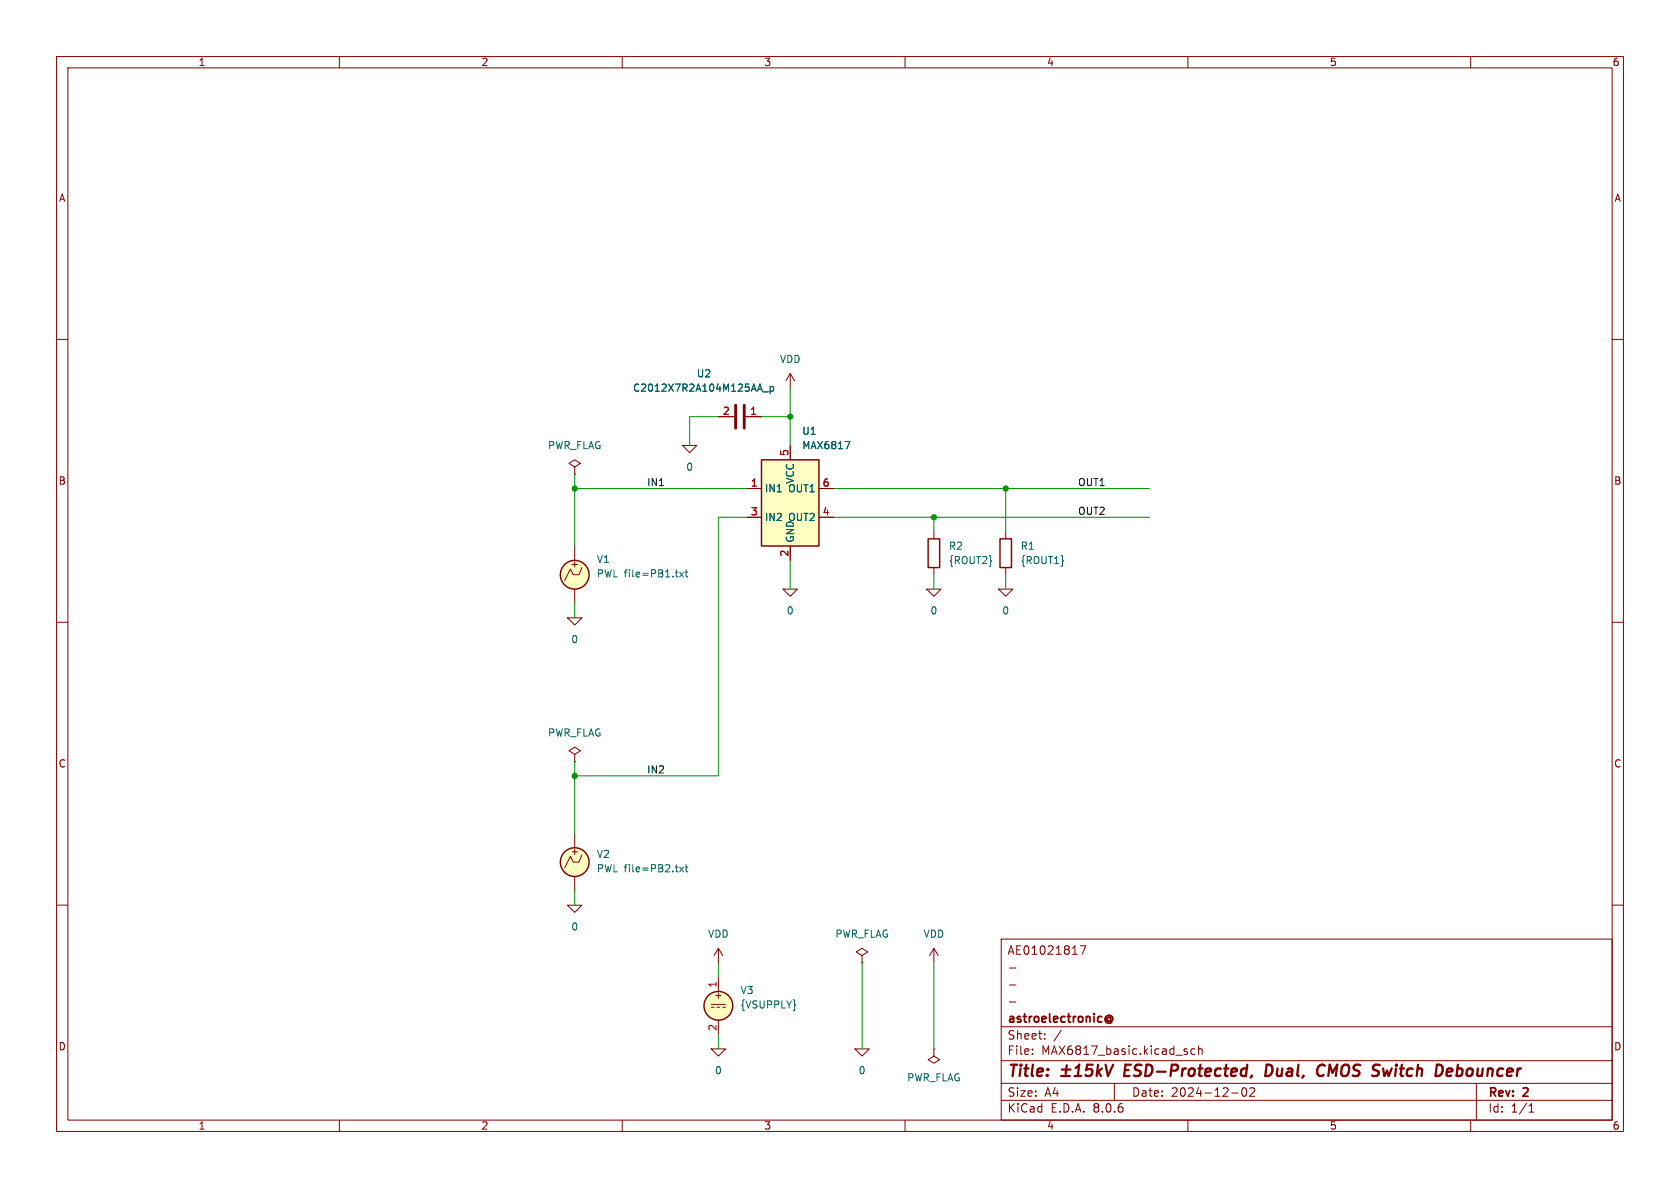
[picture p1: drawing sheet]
(kicad_sch
 (version 20231120)
 (generator "eeschema")
 (generator_version "8.0")
 (paper "A4")
 (title_block
  (title "±15kV ESD-Protected, Dual, CMOS Switch Debouncer")
  (date "2024-12-02")
  (rev "2")
  (company "astroelectronic@")
  (comment 1 "-")
  (comment 2 "-")
  (comment 3 "-")
  (comment 4 "AE01021817"))
 (lib_symbols
  (symbol "MAX6817:0"
   (power)
   (pin_names
    (offset 0)) (exclude_from_sim no) (in_bom yes) (on_board yes)
   (property "Reference" "#GND" (at 0 -2.54 0) (effects (font (size 1.27 1.27)) (hide yes)))
   (property "Value" "0" (at 0 -1.778 0) (effects (font (size 1.27 1.27))))
   (property "Footprint" "" (at 0 0 0) (effects (font (size 1.27 1.27)) (hide yes)))
   (property "Datasheet" "~" (at 0 0 0) (effects (font (size 1.27 1.27)) (hide yes)))
   (property "Description" "0V reference potential for simulation" (at 0 0 0) (effects (font (size 1.27 1.27)) (hide yes)))
   (symbol "0_0_1"
    (polyline (pts (xy -1.27 0) (xy 0 -1.27) (xy 1.27 0) (xy -1.27 0)) (stroke (width 0) (type default)) (fill (type none))))
   (symbol "0_1_1"
    (pin power_in line (at 0 0 0) (length 0) hide (name "0" (effects (font (size 1.016 1.016)))) (number "1" (effects (font (size 1.016 1.016)))))))
  (symbol "MAX6817:C"
   (pin_names
    (offset 0.254) hide) (exclude_from_sim no) (in_bom yes) (on_board yes)
   (property "Reference" "C" (at 0.635 2.54 0) (effects (font (size 1.27 1.27)) (justify left)))
   (property "Value" "C" (at 0.635 -2.54 0) (effects (font (size 1.27 1.27)) (justify left)))
   (property "Footprint" "" (at 0.9652 -3.81 0) (effects (font (size 1.27 1.27)) (hide yes)))
   (property "Datasheet" "~" (at 0 0 0) (effects (font (size 1.27 1.27)) (hide yes)))
   (property "Description" "Unpolarized capacitor" (at 0 0 0) (effects (font (size 1.27 1.27)) (hide yes)))
   (symbol "C_0_1"
    (polyline (pts (xy -2.032 -0.762) (xy 2.032 -0.762)) (stroke (width 0.508) (type default)) (fill (type none)))
    (polyline (pts (xy -2.032 0.762) (xy 2.032 0.762)) (stroke (width 0.508) (type default)) (fill (type none))))
   (symbol "C_1_1"
    (pin passive line (at 0 3.81 270) (length 2.794) (name "~" (effects (font (size 1.27 1.27)))) (number "1" (effects (font (size 1.27 1.27)))))
    (pin passive line (at 0 -3.81 90) (length 2.794) (name "~" (effects (font (size 1.27 1.27)))) (number "2" (effects (font (size 1.27 1.27)))))))
  (symbol "MAX6817:MAX6817" (exclude_from_sim no) (in_bom yes) (on_board yes)
   (property "Reference" "U" (at 2.54 8.89 0) (effects (font (size 1.27 1.27))))
   (property "Value" "MAX6817" (at 5.08 -8.89 0) (effects (font (size 1.27 1.27))))
   (property "Footprint" "" (at 16.51 -11.43 0) (effects (font (size 1.27 1.27)) (hide yes)))
   (property "Datasheet" "https://www.analog.com/en/products/max6817.html" (at 0 0 0) (effects (font (size 1.27 1.27)) (hide yes)))
   (property "Description" "±15kV ESD-Protected, Dual CMOS Switch Debouncer" (at 0 0 0) (effects (font (size 1.27 1.27)) (hide yes)))
   (symbol "MAX6817_0_1"
    (rectangle (start -5.08 7.62) (end 5.08 -7.62) (stroke (width 0.254) (type default)) (fill (type background))))
   (symbol "MAX6817_1_1"
    (pin passive line (at -7.62 2.54 0) (length 2.54) (name "IN1" (effects (font (size 1.27 1.27)))) (number "1" (effects (font (size 1.27 1.27)))))
    (pin passive line (at 0 -10.16 90) (length 2.54) (name "GND" (effects (font (size 1.27 1.27)))) (number "2" (effects (font (size 1.27 1.27)))))
    (pin passive line (at -7.62 -2.54 0) (length 2.54) (name "IN2" (effects (font (size 1.27 1.27)))) (number "3" (effects (font (size 1.27 1.27)))))
    (pin passive line (at 7.62 -2.54 180) (length 2.54) (name "OUT2" (effects (font (size 1.27 1.27)))) (number "4" (effects (font (size 1.27 1.27)))))
    (pin passive line (at 0 10.16 270) (length 2.54) (name "VCC" (effects (font (size 1.27 1.27)))) (number "5" (effects (font (size 1.27 1.27)))))
    (pin passive line (at 7.62 2.54 180) (length 2.54) (name "OUT1" (effects (font (size 1.27 1.27)))) (number "6" (effects (font (size 1.27 1.27)))))))
  (symbol "MAX6817:PWR_FLAG"
   (power)
   (pin_numbers hide)
   (pin_names
    (offset 0) hide) (exclude_from_sim no) (in_bom yes) (on_board yes)
   (property "Reference" "#FLG" (at 0 1.905 0) (effects (font (size 1.27 1.27)) (hide yes)))
   (property "Value" "PWR_FLAG" (at 0 3.81 0) (effects (font (size 1.27 1.27))))
   (property "Footprint" "" (at 0 0 0) (effects (font (size 1.27 1.27)) (hide yes)))
   (property "Datasheet" "~" (at 0 0 0) (effects (font (size 1.27 1.27)) (hide yes)))
   (property "Description" "Special symbol for telling ERC where power comes from" (at 0 0 0) (effects (font (size 1.27 1.27)) (hide yes)))
   (symbol "PWR_FLAG_0_0"
    (pin power_out line (at 0 0 90) (length 0) (name "pwr" (effects (font (size 1.27 1.27)))) (number "1" (effects (font (size 1.27 1.27))))))
   (symbol "PWR_FLAG_0_1"
    (polyline (pts (xy 0 0) (xy 0 1.27) (xy -1.016 1.905) (xy 0 2.54) (xy 1.016 1.905) (xy 0 1.27)) (stroke (width 0) (type default)) (fill (type none)))))
  (symbol "MAX6817:R"
   (pin_numbers hide)
   (pin_names
    (offset 0)) (exclude_from_sim no) (in_bom yes) (on_board yes)
   (property "Reference" "R" (at 2.032 0 90) (effects (font (size 1.27 1.27))))
   (property "Value" "R" (at 0 0 90) (effects (font (size 1.27 1.27))))
   (property "Footprint" "" (at -1.778 0 90) (effects (font (size 1.27 1.27)) (hide yes)))
   (property "Datasheet" "~" (at 0 0 0) (effects (font (size 1.27 1.27)) (hide yes)))
   (property "Description" "Resistor" (at 0 0 0) (effects (font (size 1.27 1.27)) (hide yes)))
   (symbol "R_0_1"
    (rectangle (start -1.016 -2.54) (end 1.016 2.54) (stroke (width 0.254) (type default)) (fill (type none))))
   (symbol "R_1_1"
    (pin passive line (at 0 3.81 270) (length 1.27) (name "~" (effects (font (size 1.27 1.27)))) (number "1" (effects (font (size 1.27 1.27)))))
    (pin passive line (at 0 -3.81 90) (length 1.27) (name "~" (effects (font (size 1.27 1.27)))) (number "2" (effects (font (size 1.27 1.27)))))))
  (symbol "MAX6817:VDC"
   (pin_names
    (offset 0.0254) hide) (exclude_from_sim no) (in_bom yes) (on_board yes)
   (property "Reference" "V" (at 2.54 2.54 0) (effects (font (size 1.27 1.27)) (justify left)))
   (property "Value" "1" (at 2.54 0 0) (effects (font (size 1.27 1.27)) (justify left)))
   (property "Footprint" "" (at 0 0 0) (effects (font (size 1.27 1.27)) (hide yes)))
   (property "Datasheet" "~" (at 0 0 0) (effects (font (size 1.27 1.27)) (hide yes)))
   (property "Description" "Voltage source, DC" (at 0 0 0) (effects (font (size 1.27 1.27)) (hide yes)))
   (property "Sim.Pins" "1=+ 2=-" (at 0 0 0) (effects (font (size 1.27 1.27)) (hide yes)))
   (property "Sim.Type" "DC" (at 0 0 0) (effects (font (size 1.27 1.27)) (hide yes)))
   (property "Sim.Device" "V" (at 0 0 0) (effects (font (size 1.27 1.27)) (justify left) (hide yes)))
   (property "Spice_Netlist_Enabled" "Y" (at 0 0 0) (effects (font (size 1.27 1.27)) (justify left) (hide yes)))
   (symbol "VDC_0_0"
    (polyline (pts (xy -1.27 0.254) (xy 1.27 0.254)) (stroke (width 0) (type default)) (fill (type none)))
    (polyline (pts (xy -0.762 -0.254) (xy -1.27 -0.254)) (stroke (width 0) (type default)) (fill (type none)))
    (polyline (pts (xy 0.254 -0.254) (xy -0.254 -0.254)) (stroke (width 0) (type default)) (fill (type none)))
    (polyline (pts (xy 1.27 -0.254) (xy 0.762 -0.254)) (stroke (width 0) (type default)) (fill (type none)))
    (text "+" (at 0 1.905 0) (effects (font (size 1.27 1.27)))))
   (symbol "VDC_0_1"
    (circle (center 0 0) (radius 2.54) (stroke (width 0.254) (type default)) (fill (type background))))
   (symbol "VDC_1_1"
    (pin passive line (at 0 5.08 270) (length 2.54) (name "~" (effects (font (size 1.27 1.27)))) (number "1" (effects (font (size 1.27 1.27)))))
    (pin passive line (at 0 -5.08 90) (length 2.54) (name "~" (effects (font (size 1.27 1.27)))) (number "2" (effects (font (size 1.27 1.27)))))))
  (symbol "MAX6817:VDD"
   (power)
   (pin_names
    (offset 0)) (exclude_from_sim no) (in_bom yes) (on_board yes)
   (property "Reference" "#PWR" (at 0 -3.81 0) (effects (font (size 1.27 1.27)) (hide yes)))
   (property "Value" "VDD" (at 0 3.81 0) (effects (font (size 1.27 1.27))))
   (property "Footprint" "" (at 0 0 0) (effects (font (size 1.27 1.27)) (hide yes)))
   (property "Datasheet" "" (at 0 0 0) (effects (font (size 1.27 1.27)) (hide yes)))
   (property "Description" "Power symbol creates a global label with name \"VDD\"" (at 0 0 0) (effects (font (size 1.27 1.27)) (hide yes)))
   (symbol "VDD_0_1"
    (polyline (pts (xy -0.762 1.27) (xy 0 2.54)) (stroke (width 0) (type default)) (fill (type none)))
    (polyline (pts (xy 0 0) (xy 0 2.54)) (stroke (width 0) (type default)) (fill (type none)))
    (polyline (pts (xy 0 2.54) (xy 0.762 1.27)) (stroke (width 0) (type default)) (fill (type none))))
   (symbol "VDD_1_1"
    (pin power_in line (at 0 0 90) (length 0) hide (name "VDD" (effects (font (size 1.27 1.27)))) (number "1" (effects (font (size 1.27 1.27)))))))
  (symbol "MAX6817:VPWL"
   (pin_numbers hide)
   (pin_names
    (offset 0.0254)) (exclude_from_sim no) (in_bom yes) (on_board yes)
   (property "Reference" "V" (at 2.54 2.54 0) (effects (font (size 1.27 1.27)) (justify left)))
   (property "Value" "VPWL" (at 2.54 0 0) (effects (font (size 1.27 1.27)) (justify left)))
   (property "Footprint" "" (at 0 0 0) (effects (font (size 1.27 1.27)) (hide yes)))
   (property "Datasheet" "~" (at 0 0 0) (effects (font (size 1.27 1.27)) (hide yes)))
   (property "Description" "Voltage source, piece-wise linear" (at 0 0 0) (effects (font (size 1.27 1.27)) (hide yes)))
   (property "Sim.Pins" "1=1 2=2" (at 0 0 0) (effects (font (size 1.27 1.27)) (hide yes)))
   (property "Sim.Device" "SPICE" (at 0 0 0) (effects (font (size 1.27 1.27)) (justify left) (hide yes)))
   (property "Sim.Params" "type=\"V\" model=\"pwl(0 -1 50n -1 51n 0 97n 1 171n -1 200n -1)\" lib=\"\"" (at 0 0 0) (effects (font (size 1.27 1.27)) (hide yes)))
   (property "Spice_Netlist_Enabled" "Y" (at 0 0 0) (effects (font (size 1.27 1.27)) (justify left) (hide yes)))
   (symbol "VPWL_0_0"
    (polyline (pts (xy -1.778 -1.016) (xy -0.762 1.016) (xy -0.254 0) (xy 0.762 0) (xy 1.27 1.27)) (stroke (width 0) (type default)) (fill (type none)))
    (text "+" (at 0 1.905 0) (effects (font (size 1.27 1.27)))))
   (symbol "VPWL_0_1"
    (circle (center 0 0) (radius 2.54) (stroke (width 0.254) (type default)) (fill (type background))))
   (symbol "VPWL_1_1"
    (pin passive line (at 0 5.08 270) (length 2.54) (name "~" (effects (font (size 1.27 1.27)))) (number "1" (effects (font (size 1.27 1.27)))))
    (pin passive line (at 0 -5.08 90) (length 2.54) (name "~" (effects (font (size 1.27 1.27)))) (number "2" (effects (font (size 1.27 1.27))))))))
 (junction
  (at 177.8 86.36)
  (diameter 0)
  (color 0 0 0 0))
 (junction
  (at 139.7 73.66)
  (diameter 0)
  (color 0 0 0 0))
 (junction
  (at 101.6 137.16)
  (diameter 0)
  (color 0 0 0 0))
 (junction
  (at 101.6 86.36)
  (diameter 0)
  (color 0 0 0 0))
 (junction
  (at 165.1 91.44)
  (diameter 0)
  (color 0 0 0 0))
 (wire
  (pts (xy 165.1 91.44) (xy 203.2 91.44))
  (stroke (width 0) (type default)))
 (wire
  (pts (xy 127 73.66) (xy 121.92 73.66))
  (stroke (width 0) (type default)))
 (wire
  (pts (xy 177.8 93.98) (xy 177.8 86.36))
  (stroke (width 0) (type default)))
 (wire
  (pts (xy 139.7 73.66) (xy 139.7 78.74))
  (stroke (width 0) (type default)))
 (wire
  (pts (xy 101.6 137.16) (xy 127 137.16))
  (stroke (width 0) (type default)))
 (wire
  (pts (xy 165.1 91.44) (xy 147.32 91.44))
  (stroke (width 0) (type default)))
 (wire
  (pts (xy 177.8 86.36) (xy 203.2 86.36))
  (stroke (width 0) (type default)))
 (wire
  (pts (xy 165.1 101.6) (xy 165.1 104.14))
  (stroke (width 0) (type default)))
 (wire
  (pts (xy 132.08 91.44) (xy 127 91.44))
  (stroke (width 0) (type default)))
 (wire
  (pts (xy 101.6 137.16) (xy 101.6 147.32))
  (stroke (width 0) (type default)))
 (wire
  (pts (xy 165.1 170.18) (xy 165.1 185.42))
  (stroke (width 0) (type default)))
 (wire
  (pts (xy 177.8 86.36) (xy 147.32 86.36))
  (stroke (width 0) (type default)))
 (wire
  (pts (xy 139.7 68.58) (xy 139.7 73.66))
  (stroke (width 0) (type default)))
 (wire
  (pts (xy 101.6 106.68) (xy 101.6 109.22))
  (stroke (width 0) (type default)))
 (wire
  (pts (xy 165.1 93.98) (xy 165.1 91.44))
  (stroke (width 0) (type default)))
 (wire
  (pts (xy 134.62 73.66) (xy 139.7 73.66))
  (stroke (width 0) (type default)))
 (wire
  (pts (xy 101.6 83.82) (xy 101.6 86.36))
  (stroke (width 0) (type default)))
 (wire
  (pts (xy 177.8 101.6) (xy 177.8 104.14))
  (stroke (width 0) (type default)))
 (wire
  (pts (xy 121.92 73.66) (xy 121.92 78.74))
  (stroke (width 0) (type default)))
 (wire
  (pts (xy 152.4 170.18) (xy 152.4 185.42))
  (stroke (width 0) (type default)))
 (wire
  (pts (xy 139.7 99.06) (xy 139.7 104.14))
  (stroke (width 0) (type default)))
 (wire
  (pts (xy 127 182.88) (xy 127 185.42))
  (stroke (width 0) (type default)))
 (wire
  (pts (xy 127 137.16) (xy 127 91.44))
  (stroke (width 0) (type default)))
 (wire
  (pts (xy 101.6 86.36) (xy 132.08 86.36))
  (stroke (width 0) (type default)))
 (wire
  (pts (xy 127 170.18) (xy 127 172.72))
  (stroke (width 0) (type default)))
 (wire
  (pts (xy 101.6 86.36) (xy 101.6 96.52))
  (stroke (width 0) (type default)))
 (wire
  (pts (xy 101.6 157.48) (xy 101.6 160.02))
  (stroke (width 0) (type default)))
 (wire
  (pts (xy 101.6 134.62) (xy 101.6 137.16))
  (stroke (width 0) (type default)))
 (label "OUT2"
  (at 190.5 91.44 0)
  (fields_autoplaced yes)
  (effects (font (size 1.27 1.27)) (justify left bottom)))
 (label "IN1"
  (at 114.3 86.36 0)
  (fields_autoplaced yes)
  (effects (font (size 1.27 1.27)) (justify left bottom)))
 (label "IN2"
  (at 114.3 137.16 0)
  (fields_autoplaced yes)
  (effects (font (size 1.27 1.27)) (justify left bottom)))
 (label "OUT1"
  (at 190.5 86.36 0)
  (fields_autoplaced yes)
  (effects (font (size 1.27 1.27)) (justify left bottom)))
 (symbol
  (lib_id "MAX6817:0")
  (at 101.6 109.22 0)
  (unit 1)
  (exclude_from_sim no)
  (in_bom yes)
  (on_board yes)
  (dnp no)
  (fields_autoplaced yes)
  (property "Reference" "#GND0102" (at 101.6 111.76 0) (effects (font (size 1.27 1.27)) (hide yes)))
  (property "Value" "0" (at 101.6 113.03 0) (effects (font (size 1.27 1.27))))
  (property "Footprint" "" (at 101.6 109.22 0) (effects (font (size 1.27 1.27)) (hide yes)))
  (property "Datasheet" "~" (at 101.6 109.22 0) (effects (font (size 1.27 1.27)) (hide yes)))
  (property "Description" "" (at 101.6 109.22 0) (effects (font (size 1.27 1.27)) (hide yes)))
  (pin "1"))
 (symbol
  (lib_id "MAX6817:0")
  (at 152.4 185.42 0)
  (unit 1)
  (exclude_from_sim no)
  (in_bom yes)
  (on_board yes)
  (dnp no)
  (fields_autoplaced yes)
  (property "Reference" "#GND0105" (at 152.4 187.96 0) (effects (font (size 1.27 1.27)) (hide yes)))
  (property "Value" "0" (at 152.4 189.23 0) (effects (font (size 1.27 1.27))))
  (property "Footprint" "" (at 152.4 185.42 0) (effects (font (size 1.27 1.27)) (hide yes)))
  (property "Datasheet" "~" (at 152.4 185.42 0) (effects (font (size 1.27 1.27)) (hide yes)))
  (property "Description" "" (at 152.4 185.42 0) (effects (font (size 1.27 1.27)) (hide yes)))
  (pin "1"))
 (symbol
  (lib_id "MAX6817:PWR_FLAG")
  (at 101.6 134.62 0)
  (unit 1)
  (exclude_from_sim no)
  (in_bom yes)
  (on_board yes)
  (dnp no)
  (fields_autoplaced yes)
  (property "Reference" "#FLG0104" (at 101.6 132.715 0) (effects (font (size 1.27 1.27)) (hide yes)))
  (property "Value" "PWR_FLAG" (at 101.6 129.54 0) (effects (font (size 1.27 1.27))))
  (property "Footprint" "" (at 101.6 134.62 0) (effects (font (size 1.27 1.27)) (hide yes)))
  (property "Datasheet" "~" (at 101.6 134.62 0) (effects (font (size 1.27 1.27)) (hide yes)))
  (property "Description" "" (at 101.6 134.62 0) (effects (font (size 1.27 1.27)) (hide yes)))
  (pin "1"))
 (symbol
  (lib_id "MAX6817:0")
  (at 139.7 104.14 0)
  (unit 1)
  (exclude_from_sim no)
  (in_bom yes)
  (on_board yes)
  (dnp no)
  (fields_autoplaced yes)
  (property "Reference" "#GND0103" (at 139.7 106.68 0) (effects (font (size 1.27 1.27)) (hide yes)))
  (property "Value" "0" (at 139.7 107.95 0) (effects (font (size 1.27 1.27))))
  (property "Footprint" "" (at 139.7 104.14 0) (effects (font (size 1.27 1.27)) (hide yes)))
  (property "Datasheet" "~" (at 139.7 104.14 0) (effects (font (size 1.27 1.27)) (hide yes)))
  (property "Description" "" (at 139.7 104.14 0) (effects (font (size 1.27 1.27)) (hide yes)))
  (pin "1"))
 (symbol
  (lib_id "MAX6817:MAX6817")
  (at 139.7 88.9 0)
  (unit 1)
  (exclude_from_sim no)
  (in_bom yes)
  (on_board yes)
  (dnp no)
  (fields_autoplaced yes)
  (property "Reference" "U1" (at 141.7194 76.2 0) (effects (font (size 1.27 1.27)) (justify left)))
  (property "Value" "MAX6817" (at 141.7194 78.74 0) (effects (font (size 1.27 1.27)) (justify left)))
  (property "Footprint" "" (at 156.21 100.33 0) (effects (font (size 1.27 1.27)) (hide yes)))
  (property "Datasheet" "https://www.analog.com/en/products/max6817.html" (at 139.7 88.9 0) (effects (font (size 1.27 1.27)) (hide yes)))
  (property "Description" "" (at 139.7 88.9 0) (effects (font (size 1.27 1.27)) (hide yes)))
  (property "Sim.Device" "SUBCKT" (at 139.7 88.9 0) (effects (font (size 1.27 1.27)) (hide yes)))
  (property "Sim.Pins" "1=1 2=2 3=3 4=4 5=5 6=6" (at 0 0 0) (effects (font (size 1.27 1.27)) (hide yes)))
  (property "Sim.Library" "C:\\AE\\MAX6817\\_models\\MAX6817.lib" (at 139.7 88.9 0) (effects (font (size 1.27 1.27)) (hide yes)))
  (property "Sim.Name" "MAX6817" (at 139.7 88.9 0) (effects (font (size 1.27 1.27)) (hide yes)))
  (pin "1")
  (pin "2")
  (pin "3")
  (pin "4")
  (pin "5")
  (pin "6"))
 (symbol
  (lib_id "MAX6817:VDC")
  (at 127 177.8 0)
  (unit 1)
  (exclude_from_sim no)
  (in_bom yes)
  (on_board yes)
  (dnp no)
  (fields_autoplaced yes)
  (property "Reference" "V3" (at 130.81 175.0701 0) (effects (font (size 1.27 1.27)) (justify left)))
  (property "Value" "{VSUPPLY}" (at 130.81 177.6101 0) (effects (font (size 1.27 1.27)) (justify left)))
  (property "Footprint" "" (at 127 177.8 0) (effects (font (size 1.27 1.27)) (hide yes)))
  (property "Datasheet" "~" (at 127 177.8 0) (effects (font (size 1.27 1.27)) (hide yes)))
  (property "Description" "" (at 127 177.8 0) (effects (font (size 1.27 1.27)) (hide yes)))
  (property "Sim.Device" "SPICE" (at 127 177.8 0) (effects (font (size 1.27 1.27)) (justify left) (hide yes)))
  (property "Sim.Params" "type=\"V\" model=\"{VSUPPLY}\" lib=\"\"" (at 0 0 0) (effects (font (size 1.27 1.27)) (hide yes)))
  (property "Sim.Pins" "1=1 2=2" (at 0 0 0) (effects (font (size 1.27 1.27)) (hide yes)))
  (pin "1")
  (pin "2"))
 (symbol
  (lib_id "MAX6817:R")
  (at 177.8 97.79 0)
  (unit 1)
  (exclude_from_sim no)
  (in_bom yes)
  (on_board yes)
  (dnp no)
  (fields_autoplaced yes)
  (property "Reference" "R1" (at 180.34 96.5199 0) (effects (font (size 1.27 1.27)) (justify left)))
  (property "Value" "{ROUT1}" (at 180.34 99.0599 0) (effects (font (size 1.27 1.27)) (justify left)))
  (property "Footprint" "" (at 176.022 97.79 90) (effects (font (size 1.27 1.27)) (hide yes)))
  (property "Datasheet" "~" (at 177.8 97.79 0) (effects (font (size 1.27 1.27)) (hide yes)))
  (property "Description" "" (at 177.8 97.79 0) (effects (font (size 1.27 1.27)) (hide yes)))
  (pin "1")
  (pin "2"))
 (symbol
  (lib_id "MAX6817:0")
  (at 121.92 78.74 0)
  (unit 1)
  (exclude_from_sim no)
  (in_bom yes)
  (on_board yes)
  (dnp no)
  (fields_autoplaced yes)
  (property "Reference" "#GND0101" (at 121.92 81.28 0) (effects (font (size 1.27 1.27)) (hide yes)))
  (property "Value" "0" (at 121.92 82.55 0) (effects (font (size 1.27 1.27))))
  (property "Footprint" "" (at 121.92 78.74 0) (effects (font (size 1.27 1.27)) (hide yes)))
  (property "Datasheet" "~" (at 121.92 78.74 0) (effects (font (size 1.27 1.27)) (hide yes)))
  (property "Description" "" (at 121.92 78.74 0) (effects (font (size 1.27 1.27)) (hide yes)))
  (pin "1"))
 (symbol
  (lib_id "MAX6817:PWR_FLAG")
  (at 101.6 83.82 0)
  (unit 1)
  (exclude_from_sim no)
  (in_bom yes)
  (on_board yes)
  (dnp no)
  (fields_autoplaced yes)
  (property "Reference" "#FLG0101" (at 101.6 81.915 0) (effects (font (size 1.27 1.27)) (hide yes)))
  (property "Value" "PWR_FLAG" (at 101.6 78.74 0) (effects (font (size 1.27 1.27))))
  (property "Footprint" "" (at 101.6 83.82 0) (effects (font (size 1.27 1.27)) (hide yes)))
  (property "Datasheet" "~" (at 101.6 83.82 0) (effects (font (size 1.27 1.27)) (hide yes)))
  (property "Description" "" (at 101.6 83.82 0) (effects (font (size 1.27 1.27)) (hide yes)))
  (pin "1"))
 (symbol
  (lib_id "MAX6817:0")
  (at 101.6 160.02 0)
  (unit 1)
  (exclude_from_sim no)
  (in_bom yes)
  (on_board yes)
  (dnp no)
  (fields_autoplaced yes)
  (property "Reference" "#GND0108" (at 101.6 162.56 0) (effects (font (size 1.27 1.27)) (hide yes)))
  (property "Value" "0" (at 101.6 163.83 0) (effects (font (size 1.27 1.27))))
  (property "Footprint" "" (at 101.6 160.02 0) (effects (font (size 1.27 1.27)) (hide yes)))
  (property "Datasheet" "~" (at 101.6 160.02 0) (effects (font (size 1.27 1.27)) (hide yes)))
  (property "Description" "" (at 101.6 160.02 0) (effects (font (size 1.27 1.27)) (hide yes)))
  (pin "1"))
 (symbol
  (lib_id "MAX6817:VDD")
  (at 127 170.18 0)
  (unit 1)
  (exclude_from_sim no)
  (in_bom yes)
  (on_board yes)
  (dnp no)
  (fields_autoplaced yes)
  (property "Reference" "#PWR0102" (at 127 173.99 0) (effects (font (size 1.27 1.27)) (hide yes)))
  (property "Value" "VDD" (at 127 165.1 0) (effects (font (size 1.27 1.27))))
  (property "Footprint" "" (at 127 170.18 0) (effects (font (size 1.27 1.27)) (hide yes)))
  (property "Datasheet" "" (at 127 170.18 0) (effects (font (size 1.27 1.27)) (hide yes)))
  (property "Description" "" (at 127 170.18 0) (effects (font (size 1.27 1.27)) (hide yes)))
  (pin "1"))
 (symbol
  (lib_id "MAX6817:VDD")
  (at 139.7 68.58 0)
  (unit 1)
  (exclude_from_sim no)
  (in_bom yes)
  (on_board yes)
  (dnp no)
  (fields_autoplaced yes)
  (property "Reference" "#PWR0101" (at 139.7 72.39 0) (effects (font (size 1.27 1.27)) (hide yes)))
  (property "Value" "VDD" (at 139.7 63.5 0) (effects (font (size 1.27 1.27))))
  (property "Footprint" "" (at 139.7 68.58 0) (effects (font (size 1.27 1.27)) (hide yes)))
  (property "Datasheet" "" (at 139.7 68.58 0) (effects (font (size 1.27 1.27)) (hide yes)))
  (property "Description" "" (at 139.7 68.58 0) (effects (font (size 1.27 1.27)) (hide yes)))
  (pin "1"))
 (symbol
  (lib_id "MAX6817:VPWL")
  (at 101.6 152.4 0)
  (unit 1)
  (exclude_from_sim no)
  (in_bom yes)
  (on_board yes)
  (dnp no)
  (fields_autoplaced yes)
  (property "Reference" "V2" (at 105.41 151.0001 0) (effects (font (size 1.27 1.27)) (justify left)))
  (property "Value" "PWL file=PB2.txt" (at 105.41 153.5401 0) (effects (font (size 1.27 1.27)) (justify left)))
  (property "Footprint" "" (at 101.6 152.4 0) (effects (font (size 1.27 1.27)) (hide yes)))
  (property "Datasheet" "~" (at 101.6 152.4 0) (effects (font (size 1.27 1.27)) (hide yes)))
  (property "Description" "" (at 101.6 152.4 0) (effects (font (size 1.27 1.27)) (hide yes)))
  (property "Sim.Device" "V" (at 101.6 152.4 0) (effects (font (size 1.27 1.27)) (justify left) (hide yes)))
  (property "Sim.Type" "PWL" (at 0 0 0) (effects (font (size 1.27 1.27)) (hide yes)))
  (property "Sim.Params" "PWL file=PB2.txt" (at 105.41 154.7501 0) (effects (font (size 1.27 1.27)) (justify left) (hide yes)))
  (property "Sim.Pins" "1=+ 2=-" (at 0 0 0) (effects (font (size 1.27 1.27)) (hide yes)))
  (pin "1")
  (pin "2"))
 (symbol
  (lib_id "MAX6817:PWR_FLAG")
  (at 152.4 170.18 0)
  (unit 1)
  (exclude_from_sim no)
  (in_bom yes)
  (on_board yes)
  (dnp no)
  (fields_autoplaced yes)
  (property "Reference" "#FLG0102" (at 152.4 168.275 0) (effects (font (size 1.27 1.27)) (hide yes)))
  (property "Value" "PWR_FLAG" (at 152.4 165.1 0) (effects (font (size 1.27 1.27))))
  (property "Footprint" "" (at 152.4 170.18 0) (effects (font (size 1.27 1.27)) (hide yes)))
  (property "Datasheet" "~" (at 152.4 170.18 0) (effects (font (size 1.27 1.27)) (hide yes)))
  (property "Description" "" (at 152.4 170.18 0) (effects (font (size 1.27 1.27)) (hide yes)))
  (pin "1"))
 (symbol
  (lib_id "MAX6817:VPWL")
  (at 101.6 101.6 0)
  (unit 1)
  (exclude_from_sim no)
  (in_bom yes)
  (on_board yes)
  (dnp no)
  (fields_autoplaced yes)
  (property "Reference" "V1" (at 105.41 98.8701 0) (effects (font (size 1.27 1.27)) (justify left)))
  (property "Value" "PWL file=PB1.txt" (at 105.41 101.4101 0) (effects (font (size 1.27 1.27)) (justify left)))
  (property "Footprint" "" (at 101.6 101.6 0) (effects (font (size 1.27 1.27)) (hide yes)))
  (property "Datasheet" "~" (at 101.6 101.6 0) (effects (font (size 1.27 1.27)) (hide yes)))
  (property "Description" "" (at 101.6 101.6 0) (effects (font (size 1.27 1.27)) (hide yes)))
  (property "Sim.Device" "V" (at 101.6 101.6 0) (effects (font (size 1.27 1.27)) (justify left) (hide yes)))
  (property "Sim.Type" "PWL" (at 0 0 0) (effects (font (size 1.27 1.27)) (hide yes)))
  (property "Sim.Params" "PWL file=PB1.txt" (at 105.41 103.9501 0) (effects (font (size 1.27 1.27)) (justify left) (hide yes)))
  (property "Sim.Pins" "1=+ 2=-" (at 0 0 0) (effects (font (size 1.27 1.27)) (hide yes)))
  (pin "1")
  (pin "2"))
 (symbol
  (lib_id "MAX6817:PWR_FLAG")
  (at 165.1 185.42 180)
  (unit 1)
  (exclude_from_sim no)
  (in_bom yes)
  (on_board yes)
  (dnp no)
  (fields_autoplaced yes)
  (property "Reference" "#FLG0103" (at 165.1 187.325 0) (effects (font (size 1.27 1.27)) (hide yes)))
  (property "Value" "PWR_FLAG" (at 165.1 190.5 0) (effects (font (size 1.27 1.27))))
  (property "Footprint" "" (at 165.1 185.42 0) (effects (font (size 1.27 1.27)) (hide yes)))
  (property "Datasheet" "~" (at 165.1 185.42 0) (effects (font (size 1.27 1.27)) (hide yes)))
  (property "Description" "" (at 165.1 185.42 0) (effects (font (size 1.27 1.27)) (hide yes)))
  (pin "1"))
 (symbol
  (lib_id "MAX6817:0")
  (at 165.1 104.14 0)
  (unit 1)
  (exclude_from_sim no)
  (in_bom yes)
  (on_board yes)
  (dnp no)
  (fields_autoplaced yes)
  (property "Reference" "#GND0106" (at 165.1 106.68 0) (effects (font (size 1.27 1.27)) (hide yes)))
  (property "Value" "0" (at 165.1 107.95 0) (effects (font (size 1.27 1.27))))
  (property "Footprint" "" (at 165.1 104.14 0) (effects (font (size 1.27 1.27)) (hide yes)))
  (property "Datasheet" "~" (at 165.1 104.14 0) (effects (font (size 1.27 1.27)) (hide yes)))
  (property "Description" "" (at 165.1 104.14 0) (effects (font (size 1.27 1.27)) (hide yes)))
  (pin "1"))
 (symbol
  (lib_id "MAX6817:0")
  (at 177.8 104.14 0)
  (unit 1)
  (exclude_from_sim no)
  (in_bom yes)
  (on_board yes)
  (dnp no)
  (fields_autoplaced yes)
  (property "Reference" "#GND0107" (at 177.8 106.68 0) (effects (font (size 1.27 1.27)) (hide yes)))
  (property "Value" "0" (at 177.8 107.95 0) (effects (font (size 1.27 1.27))))
  (property "Footprint" "" (at 177.8 104.14 0) (effects (font (size 1.27 1.27)) (hide yes)))
  (property "Datasheet" "~" (at 177.8 104.14 0) (effects (font (size 1.27 1.27)) (hide yes)))
  (property "Description" "" (at 177.8 104.14 0) (effects (font (size 1.27 1.27)) (hide yes)))
  (pin "1"))
 (symbol
  (lib_id "MAX6817:C")
  (at 130.81 73.66 270)
  (unit 1)
  (exclude_from_sim no)
  (in_bom yes)
  (on_board yes)
  (dnp no)
  (property "Reference" "U2" (at 124.46 66.04 90) (effects (font (size 1.27 1.27))))
  (property "Value" "C2012X7R2A104M125AA_p" (at 124.46 68.58 90) (effects (font (size 1.27 1.27))))
  (property "Footprint" "" (at 127 74.6252 0) (effects (font (size 1.27 1.27)) (hide yes)))
  (property "Datasheet" "~" (at 130.81 73.66 0) (effects (font (size 1.27 1.27)) (hide yes)))
  (property "Description" "" (at 130.81 73.66 0) (effects (font (size 1.27 1.27)) (hide yes)))
  (property "Sim.Device" "SUBCKT" (at 130.81 73.66 0) (effects (font (size 1.27 1.27)) (hide yes)))
  (property "Sim.Pins" "1=n1 2=n2" (at 0 0 0) (effects (font (size 1.27 1.27)) (hide yes)))
  (property "Sim.Library" "C:\\AE\\MAX6817\\_models\\C2012X7R2A104M125AA_p.mod" (at 130.81 73.66 0) (effects (font (size 1.27 1.27)) (hide yes)))
  (property "Sim.Name" "C2012X7R2A104M125AA_p" (at 130.81 73.66 0) (effects (font (size 1.27 1.27)) (hide yes)))
  (pin "1")
  (pin "2"))
 (symbol
  (lib_id "MAX6817:R")
  (at 165.1 97.79 0)
  (unit 1)
  (exclude_from_sim no)
  (in_bom yes)
  (on_board yes)
  (dnp no)
  (fields_autoplaced yes)
  (property "Reference" "R2" (at 167.64 96.5199 0) (effects (font (size 1.27 1.27)) (justify left)))
  (property "Value" "{ROUT2}" (at 167.64 99.0599 0) (effects (font (size 1.27 1.27)) (justify left)))
  (property "Footprint" "" (at 163.322 97.79 90) (effects (font (size 1.27 1.27)) (hide yes)))
  (property "Datasheet" "~" (at 165.1 97.79 0) (effects (font (size 1.27 1.27)) (hide yes)))
  (property "Description" "" (at 165.1 97.79 0) (effects (font (size 1.27 1.27)) (hide yes)))
  (pin "1")
  (pin "2"))
 (symbol
  (lib_id "MAX6817:0")
  (at 127 185.42 0)
  (unit 1)
  (exclude_from_sim no)
  (in_bom yes)
  (on_board yes)
  (dnp no)
  (fields_autoplaced yes)
  (property "Reference" "#GND0104" (at 127 187.96 0) (effects (font (size 1.27 1.27)) (hide yes)))
  (property "Value" "0" (at 127 189.23 0) (effects (font (size 1.27 1.27))))
  (property "Footprint" "" (at 127 185.42 0) (effects (font (size 1.27 1.27)) (hide yes)))
  (property "Datasheet" "~" (at 127 185.42 0) (effects (font (size 1.27 1.27)) (hide yes)))
  (property "Description" "" (at 127 185.42 0) (effects (font (size 1.27 1.27)) (hide yes)))
  (pin "1"))
 (symbol
  (lib_id "MAX6817:VDD")
  (at 165.1 170.18 0)
  (unit 1)
  (exclude_from_sim no)
  (in_bom yes)
  (on_board yes)
  (dnp no)
  (fields_autoplaced yes)
  (property "Reference" "#PWR0103" (at 165.1 173.99 0) (effects (font (size 1.27 1.27)) (hide yes)))
  (property "Value" "VDD" (at 165.1 165.1 0) (effects (font (size 1.27 1.27))))
  (property "Footprint" "" (at 165.1 170.18 0) (effects (font (size 1.27 1.27)) (hide yes)))
  (property "Datasheet" "" (at 165.1 170.18 0) (effects (font (size 1.27 1.27)) (hide yes)))
  (property "Description" "" (at 165.1 170.18 0) (effects (font (size 1.27 1.27)) (hide yes)))
  (pin "1"))
 (sheet_instances
  (path ""
   (page "1"))))
